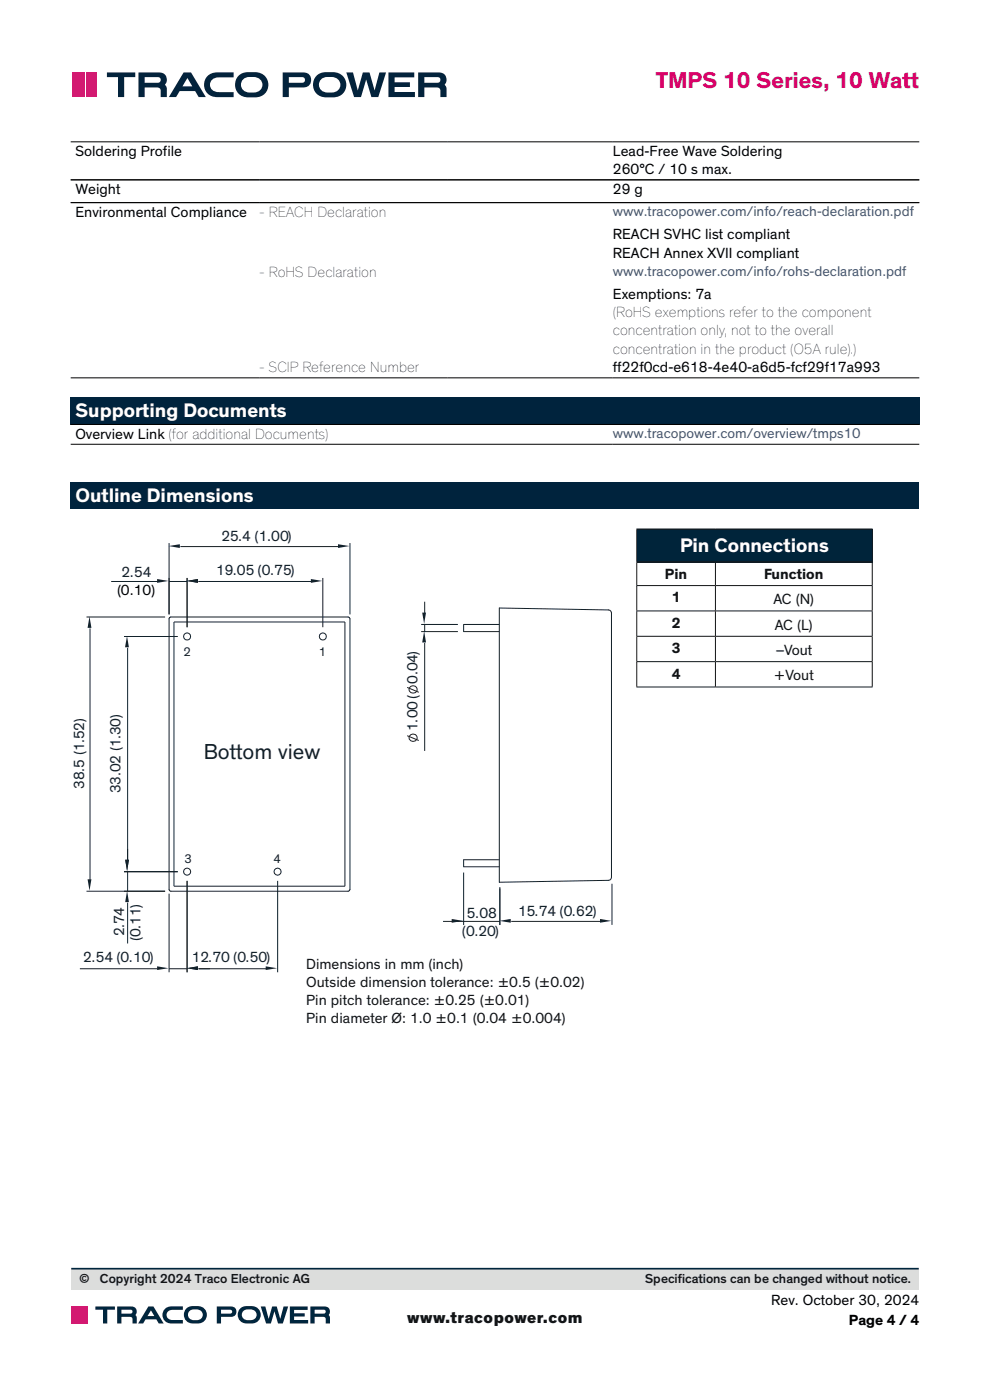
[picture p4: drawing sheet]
<svg xmlns="http://www.w3.org/2000/svg" width="210mm" height="297mm" viewBox="0 0 210 297" stroke-linecap="round" stroke-linejoin="round" font-family="sans-serif">
<path d="M15 30.1h180M15 38.2h180M15 43h180M15 80.2h180" fill="none" stroke="#000" stroke-width=".21"/>
<g fill="#00233d">
<path d="M15 84.2h115v5.9h-115z"/>
<path d="M130 84.2h65v5.9h-65z"/>
</g>
<path d="M15 90.1h180M15 94.2h180" fill="none" stroke="#000" stroke-width=".21"/>
<path d="M15 102.4h180v5.6h-180z" fill="#00233d"/>
<g fill="none" stroke="#10222c" stroke-width=".21">
<path d="M35.9 115.2v15.1M38.3 116h33.5M74.2 115.2v15.1M35.9 131l.3-.1h37.7l.2 .1 .1 .3v57.4l-.1 .3-.2 .1h-37.7l-.3-.1zM36.9 132h36.3v56h-36.3z"/>
<circle cx="39.7" cy="135" r=".76"/>
<circle cx="68.5" cy="135" r=".75"/>
<circle cx="39.7" cy="184.9" r=".76"/>
<circle cx="58.9" cy="184.9" r=".75"/>
</g>
<g fill="#10222c">
<path d="M35.8 115.8l2.4-.3v.8z"/>
<path d="M71.7 115.5l2.4 .3-2.4 .5z"/>
</g>
<path d="M39.7 122.6v10.5M42.1 123.4h24M68.5 122.6v10.5" fill="none" stroke="#10222c" stroke-width=".21"/>
<g fill="#10222c">
<path d="M39.6 123.2l2.4-.4v.8z"/>
<path d="M65.9 122.8l2.5 .4-2.5 .4z"/>
</g>
<path d="M39.7 186.9v19.4M58.9 186.9v19.4M42.1 205.5h14.4" fill="none" stroke="#10222c" stroke-width=".21"/>
<g fill="#10222c">
<path d="M39.6 205.4l2.4-.4v.8z"/>
<path d="M56.4 205l2.4 .4-2.4 .4z"/>
</g>
<path d="M23.6 123.4h9.8M35.9 122.6v7.7M35.9 123.4h3.8M39.7 122.6v10.5M42.1 123.4h2.4" fill="none" stroke="#10222c" stroke-width=".21"/>
<g fill="#10222c">
<path d="M39.6 123.2l2.4-.4v.8z"/>
<path d="M33.3 122.8l2.5 .4-2.5 .4z"/>
</g>
<path d="M26.3 135h11.4M27.1 137.4v45.1M26.3 184.9h11.4" fill="none" stroke="#10222c" stroke-width=".21"/>
<g fill="#10222c">
<path d="M26.9 134.9l.4 2.4h-.8z"/>
<path d="M26.6 182.4h.7l-.3 2.4z"/>
</g>
<path d="M18.3 130.9h16.7M19.1 133.3v53.3M18.3 189.1h16.7" fill="none" stroke="#10222c" stroke-width=".21"/>
<g fill="#10222c">
<path d="M19 130.8l.4 2.4h-.8z"/>
<path d="M18.6 186.5h.8l-.4 2.5z"/>
</g>
<path d="M105.9 129l23.2 .4 .3 .1 .3 .5-.1 56.4-.5 .4-23.2 .4M35.9 189.6v16.7M39.7 186.9v19.4M16.9 205.5h16.5M35.9 205.5h3.8M42.1 205.5h2.4" fill="none" stroke="#10222c" stroke-width=".21"/>
<g fill="#10222c">
<path d="M39.6 205.4l2.4-.4v.8z"/>
<path d="M33.3 205l2.5 .4-2.5 .4z"/>
</g>
<path d="M26.3 184.9h11.4M26.3 189.1h8.7M27.1 180.1v2.4M27.1 184.9v4.2M27.1 191.5v8.7" fill="none" stroke="#10222c" stroke-width=".21"/>
<g fill="#10222c">
<path d="M26.6 182.4h.7l-.3 2.4z"/>
<path d="M27 189l.3 2.4h-.7z"/>
</g>
<path d="M105.9 129v58.2M105.9 132.5h-7.6v1.5h7.6M94 195.5h12M98.3 185.1v11.1M105.9 182.4h-7.6v1.5h7.6M106 188.2v8" fill="none" stroke="#10222c" stroke-width=".21"/>
<path d="M95.8 194.9l2.4 .5-2.4 .4z" fill="#10222c"/>
<path d="M106 188.5v7.7M108.5 195.5h18.9M129.8 187.5v8.7" fill="none" stroke="#10222c" stroke-width=".21"/>
<g fill="#10222c">
<path d="M105.9 195.4l2.4-.5v.8z"/>
<path d="M127.3 194.9l2.4 .5-2.4 .3z"/>
</g>
<path d="M89.3 132.5h7.8M89.3 134h7.8M90.1 127.7v2.4M90.1 132.5v1.5M90.1 136.4v22.9" fill="none" stroke="#10222c" stroke-width=".21"/>
<g fill="#10222c">
<path d="M89.6 130h.8l-.4 2.4z"/>
<path d="M90 133.9l.4 2.4h-.8z"/>
</g>
<g fill="none" stroke="#231f20" stroke-width=".21">
<path d="M86.4 145.8l2.4 1.1M86.4 156.1l2.4 1"/>
<circle cx="87.6" cy="156.5" r=".85"/>
<circle cx="87.6" cy="146.3" r=".85"/>
</g>
<path d="M135.1 112.2h49.9v7h-49.9z" fill="#00243a"/>
<g fill="none" stroke="#101315" stroke-width=".21">
<path d="M135 112.2h50.1M135 119.2h50.1M135.1 112.3v6.9M135.1 119.3v4.9M151.8 119.3v4.9M185 112.3v6.9M185 119.3v4.9M135 124.2h50.1M135 129.6h50.1M135 135h50.1M135.1 124.3v5.2M135.1 129.7v5.2"/>
<path d="M135.1 135.1v5.2M151.8 124.3v5.2M151.8 129.7v5.2M151.8 135.1v5.2M185 124.3v5.2M185 129.7v5.2M185 135.1v5.2M135 140.4h50.1M135 145.7h50.1M135.1 140.4v5.3M151.8 140.4v5.3M185 140.4v5.3"/>
</g>
<g fill="#03233c">
<path d="M82.4 15.4h5.5v1h-4.2v1.1h3.3v1h-3.3v1h4.3v1.1h-5.6z"/>
<path d="M44.2 16a6.7 6.7 0 0 1 4-.6h1.4v1h-3.2a1.59 1.59 0 0 0-1.9 1.6 1.59 1.59 0 0 0 1.9 1.5h3.2v1.1h-3.5a2.64 2.64 0 0 1-2.6-1.6 2.64 2.64 0 0 1 .7-3z"/>
<path d="M22.7 15.4h6v1h-2.4v4.2h-1.3v-4.2h-2.3z"/>
<path d="M73.5 15.4h1.4l1 3.8 1.1-3.8h1.4l1.1 3.8 1-3.8h1.4l-1.7 5.2h-1.4l-1.1-3.7-1.1 3.7h-1.5z"/>
<path d="M39.8 16.5l1 1.8h-2.1zM38.9 15.4l-3.1 5.2h1.6l.7-1.3h3.3l.7 1.3h1.6l-3.2-5.2z"/>
<path d="M51.6 16.8a3 3 0 0 1 3.8 .4 1.69 1.69 0 0 1-.1 1.8 1.69 1.69 0 0 1-1.8 .6 1.8 1.8 0 0 1-1.9-.4 1.8 1.8 0 0 1-.3-2zM50.7 15.9a2.71 2.71 0 0 0-.6 3.1 2.71 2.71 0 0 0 2.6 1.7 3.9 3.9 0 0 0 3.7-1.1 2.7 2.7 0 0 0 .2-2.9 2.7 2.7 0 0 0-2.5-1.4 4.3 4.3 0 0 0-3.4 .6z"/>
<path d="M68.1 16.8a3 3 0 0 1 3.9 .4 1.69 1.69 0 0 1-.2 1.8 1.69 1.69 0 0 1-1.7 .6 1.8 1.8 0 0 1-1.9-.4 1.8 1.8 0 0 1-.4-2zM67.3 15.9a2.71 2.71 0 0 0-.7 3.1 2.71 2.71 0 0 0 2.6 1.7 3.9 3.9 0 0 0 3.7-1.1 2.7 2.7 0 0 0 .3-2.9 2.7 2.7 0 0 0-2.5-1.4 4.3 4.3 0 0 0-3.4 .6z"/>
</g>
<g fill="#03233c">
<path d="M61.3 16.4h2.8a.6 .6 0 0 1 .6 .6 .6 .6 0 0 1-.6 .6h-2.8zM60 15.4v5.2h1.3v-2h3a1.6 1.6 0 0 0 1.7-1.6 1.6 1.6 0 0 0-1.7-1.6z" fill-rule="evenodd"/>
<path d="M90 16.4h2.8a.6 .6 0 0 1 .6 .6 .6 .6 0 0 1-.6 .6h-2.8zM88.7 15.4v5.2h1.3v-2h2.6a.78 .78 0 0 1 .8 1v1h1.3v-2.1l-.4-.5a1.55 1.55 0 0 0 .3-1.8 1.55 1.55 0 0 0-1.6-.8z" fill-rule="evenodd"/>
<path d="M30.7 16.4h2.8a.6 .6 0 0 1 .6 .6 .6 .6 0 0 1-.6 .6h-2.8zM29.4 15.4v5.2h1.3v-2h2.6a.78 .78 0 0 1 .8 1v1h1.3l-.1-2.1-.3-.5a1.55 1.55 0 0 0 .2-1.8 1.55 1.55 0 0 0-1.5-.8z" fill-rule="evenodd"/>
</g>
<g fill="#d21a71">
<path d="M15.3 15.4h2.1v5.2h-2.1z"/>
<path d="M18.2 15.4h2.2v5.2h-2.2z"/>
</g>
<path d="M17.8 15.4v5.2" fill="none" stroke="#d21a71" stroke-width=".29"/>
<path d="M15.1 269.1h179.8v4.5h-179.8z" fill="#dcdddc"/>
<path d="M15.1 269.1h179.8" fill="none" stroke="#00263e" stroke-width=".35"/>
<g fill="#00263e">
<path d="M61.5 277.2h3.8v.7h-2.9v.7h2.2v.7h-2.2v.7h3v.8h-3.9z"/>
<path d="M34.9 277.7a4.6 4.6 0 0 1 3.3-.6h.6v.8h-2.2a1.1 1.1 0 0 0-1.3 1.1 1.1 1.1 0 0 0 1.3 1h2.2v.8h-2.4a1.82 1.82 0 0 1-1.8-1.1 1.82 1.82 0 0 1 .3-2z"/>
<path d="M20.2 277.2h4.2v.6h-1.6v3h-.9v-3h-1.7z"/>
<path d="M55.3 277.2h1l.7 2.6 .7-2.6h1l.7 2.6 .8-2.6h.9l-1.1 3.6h-1l-.8-2.6-.7 2.6h-1.1z"/>
<path d="M32 278l.7 1.2h-1.4zM31.5 277.2l-2.2 3.6h1.1l.5-.9h2.3l.5 .9h1l-2.1-3.6z"/>
<path d="M40.3 278a2.03 2.03 0 0 1 2.7 .6 1.32 1.32 0 0 1-1.8 1.5 1.15 1.15 0 0 1-1.2-.7 1.15 1.15 0 0 1 .3-1.4zM39.5 277.6a1.87 1.87 0 0 0-.3 2.1 1.87 1.87 0 0 0 1.8 1.1 2.5 2.5 0 0 0 2.7-1 1.86 1.86 0 0 0-1.7-2.7 2.72 2.72 0 0 0-2.5 .5z"/>
<path d="M51.7 278a2.03 2.03 0 0 1 2.7 .6 1.32 1.32 0 0 1-1.8 1.5 1.15 1.15 0 0 1-1.2-.7 1.15 1.15 0 0 1 .3-1.4zM50.9 277.6a1.87 1.87 0 0 0-.3 2.1 1.87 1.87 0 0 0 1.8 1.1 2.5 2.5 0 0 0 2.7-1 1.86 1.86 0 0 0-1.7-2.7 2.72 2.72 0 0 0-2.5 .5z"/>
</g>
<g fill="#00263e">
<path d="M46.9 277.8l2.2 .1a.42 .42 0 0 1 .1 .5 .42 .42 0 0 1-.4 .3h-1.9zM46 277.2v3.6h.9v-1.4h2.1a1.1 1.1 0 0 0 1.2-1.1 1.1 1.1 0 0 0-1.2-1.1z" fill-rule="evenodd"/>
<path d="M66.7 277.8l2.2 .1a.43 .43 0 0 1 .2 .5 .43 .43 0 0 1-.4 .3h-2zM65.8 277.2v3.6h.9v-1.4h2.2l.2 .5v.9h.9v-1.2l-.3-.6a1.07 1.07 0 0 0 .2-1.2 1.07 1.07 0 0 0-1.1-.6z" fill-rule="evenodd"/>
<path d="M25.8 277.8l2.1 .1a.43 .43 0 0 1 .2 .5 .43 .43 0 0 1-.4 .3h-1.9zM24.9 277.2v3.6h.9v-1.4h2.1l.2 .5v.9h.9v-1.2l-.3-.6a1.07 1.07 0 0 0 .2-1.2 1.07 1.07 0 0 0-1.1-.6z" fill-rule="evenodd"/>
</g>
<g fill="#d61871">
<path d="M15.1 277.2h1.5v3.6h-1.5z"/>
<path d="M17.2 277.2h1.5v3.6h-1.5z"/>
</g>
<path d="M16.9 277.2v3.6" fill="none" stroke="#d61871" stroke-width=".21"/>
<text font-size="4.9" fill="#d80368" x="139.1" y="18.7">TMPS 10 Series, 10 Watt</text>
<text font-size="4.7" fill="#10222c" x="43.2" y="161.1">Bottom view</text>
<g font-size="4.2" fill="#fff">
<text x="16" y="88.4">Supporting Documents</text>
<text x="16" y="106.5">Outline Dimensions</text>
<text x="144.3" y="117.2">Pin Connections</text>
</g>
<text font-size="3.5" fill="#121517" x="86.4" y="280.8">www.tracopower.com</text>
<g font-size="3.2">
<text x="16" y="33.1">Soldering Profile</text>
<text x="130" y="33.1">Lead-Free Wave Soldering</text>
<text x="16" y="41.2">Weight</text>
<text x="130" y="37">260°C / 10 s max.</text>
<text x="130" y="41.2">29 g</text>
<text x="16" y="46">Environmental Compliance</text>
<text x="55" y="46">- REACH Declaration</text>
<text x="130" y="50.7">REACH SVHC list compliant</text>
<text x="55" y="58.7">- RoHS Declaration</text>
<text x="130" y="54.7">REACH Annex XVII compliant</text>
<text x="130" y="63.4">Exemptions: 7a</text>
<text x="130" y="67.2">(RoHS exemptions refer to the component</text>
<text x="130" y="71.1">concentration only, not to the overall</text>
<text x="130" y="75">concentration in the product (O5A rule).)</text>
<text x="55" y="79">- SCIP Reference Number</text>
<text x="130" y="79">ff22f0cd-e618-4e40-a6d5-fcf29f17a993</text>
<text x="16" y="93.1">Overview Link (for additional Documents)</text>
<text x="163.6" y="276.9">Rev. October 30, 2024</text>
<text x="180.1" y="281.1">Page 4 / 4</text>
</g>
<g font-size="3.2" fill="#10222c">
<text x="47" y="114.7">25.4 (1.00)</text>
<text x="25.8" y="122.5">2.54</text>
<text x="45.8" y="122">19.05 (0.75)</text>
<text x="88.6" y="145" transform="rotate(-90 88.6 145)">0.04)</text>
<text x="88.6" y="155.1" transform="rotate(-90 88.6 155.1)">1.00 (</text>
<text x="17.8" y="167.3" transform="rotate(-90 17.8 167.3)">38.5 (1.52)</text>
<text x="25.6" y="168.2" transform="rotate(-90 25.6 168.2)">33.02 (1.30)</text>
<text x="99.1" y="194.8">5.08</text>
<text x="109.9" y="194.4">15.74 (0.62)</text>
<text x="26.3" y="198.6" transform="rotate(-90 26.3 198.6)">2.74</text>
<text x="29.8" y="199.7" transform="rotate(-90 29.8 199.7)">(0.11)</text>
<text x="98" y="198.6">(0.20)</text>
<text x="17.6" y="204">2.54 (0.10)</text>
<text x="40.7" y="204">12.70 (0.50)</text>
</g>
<g font-size="3.2" fill="#101315">
<text x="141" y="122.8">Pin</text>
<text x="162.1" y="122.8">Function</text>
<text x="142.5" y="127.8">1</text>
<text x="164.1" y="128.2">AC (N)</text>
<text x="142.5" y="133.2">2</text>
<text x="164.4" y="133.6">AC (L)</text>
<text x="142.5" y="138.6">3</text>
<text x="142.5" y="143.9">4</text>
<text x="164.5" y="139">–Vout</text>
<text x="164.2" y="144.3">+Vout</text>
<text x="65" y="205.6">Dimensions in mm (inch)</text>
<text x="65" y="209.4">Outside dimension tolerance: ±0.5 (±0.02)</text>
<text x="65" y="213.2">Pin pitch tolerance: ±0.25 (±0.01)</text>
<text x="65" y="217">Pin diameter Ø: 1.0 ±0.1 (0.04 ±0.004)</text>
</g>
<text font-size="3.2" fill="#000001" x="24.8" y="126.2">(0.10)</text>
<g font-size="3" fill="#3a4793">
<text x="130" y="45.9">www.tracopower.com/info/reach-declaration.pdf</text>
<text x="130" y="58.6">www.tracopower.com/info/rohs-declaration.pdf</text>
<text x="130" y="93">www.tracopower.com/overview/tmps10</text>
</g>
<g font-size="2.8" fill="#121517">
<text x="16.8" y="272.3">©</text>
<text x="21.2" y="272.3">Copyright 2024 Traco Electronic AG</text>
<text x="136.8" y="272.3">Specif</text>
<text x="143.8" y="272.3">ications can be changed without notice.</text>
</g>
<g font-size="2.7" fill="#10222c">
<text x="38.9" y="139.1">2</text>
<text x="67.7" y="139.1">1</text>
<text x="39.1" y="183">3</text>
<text x="58" y="183.1">4</text>
</g>
</svg>
